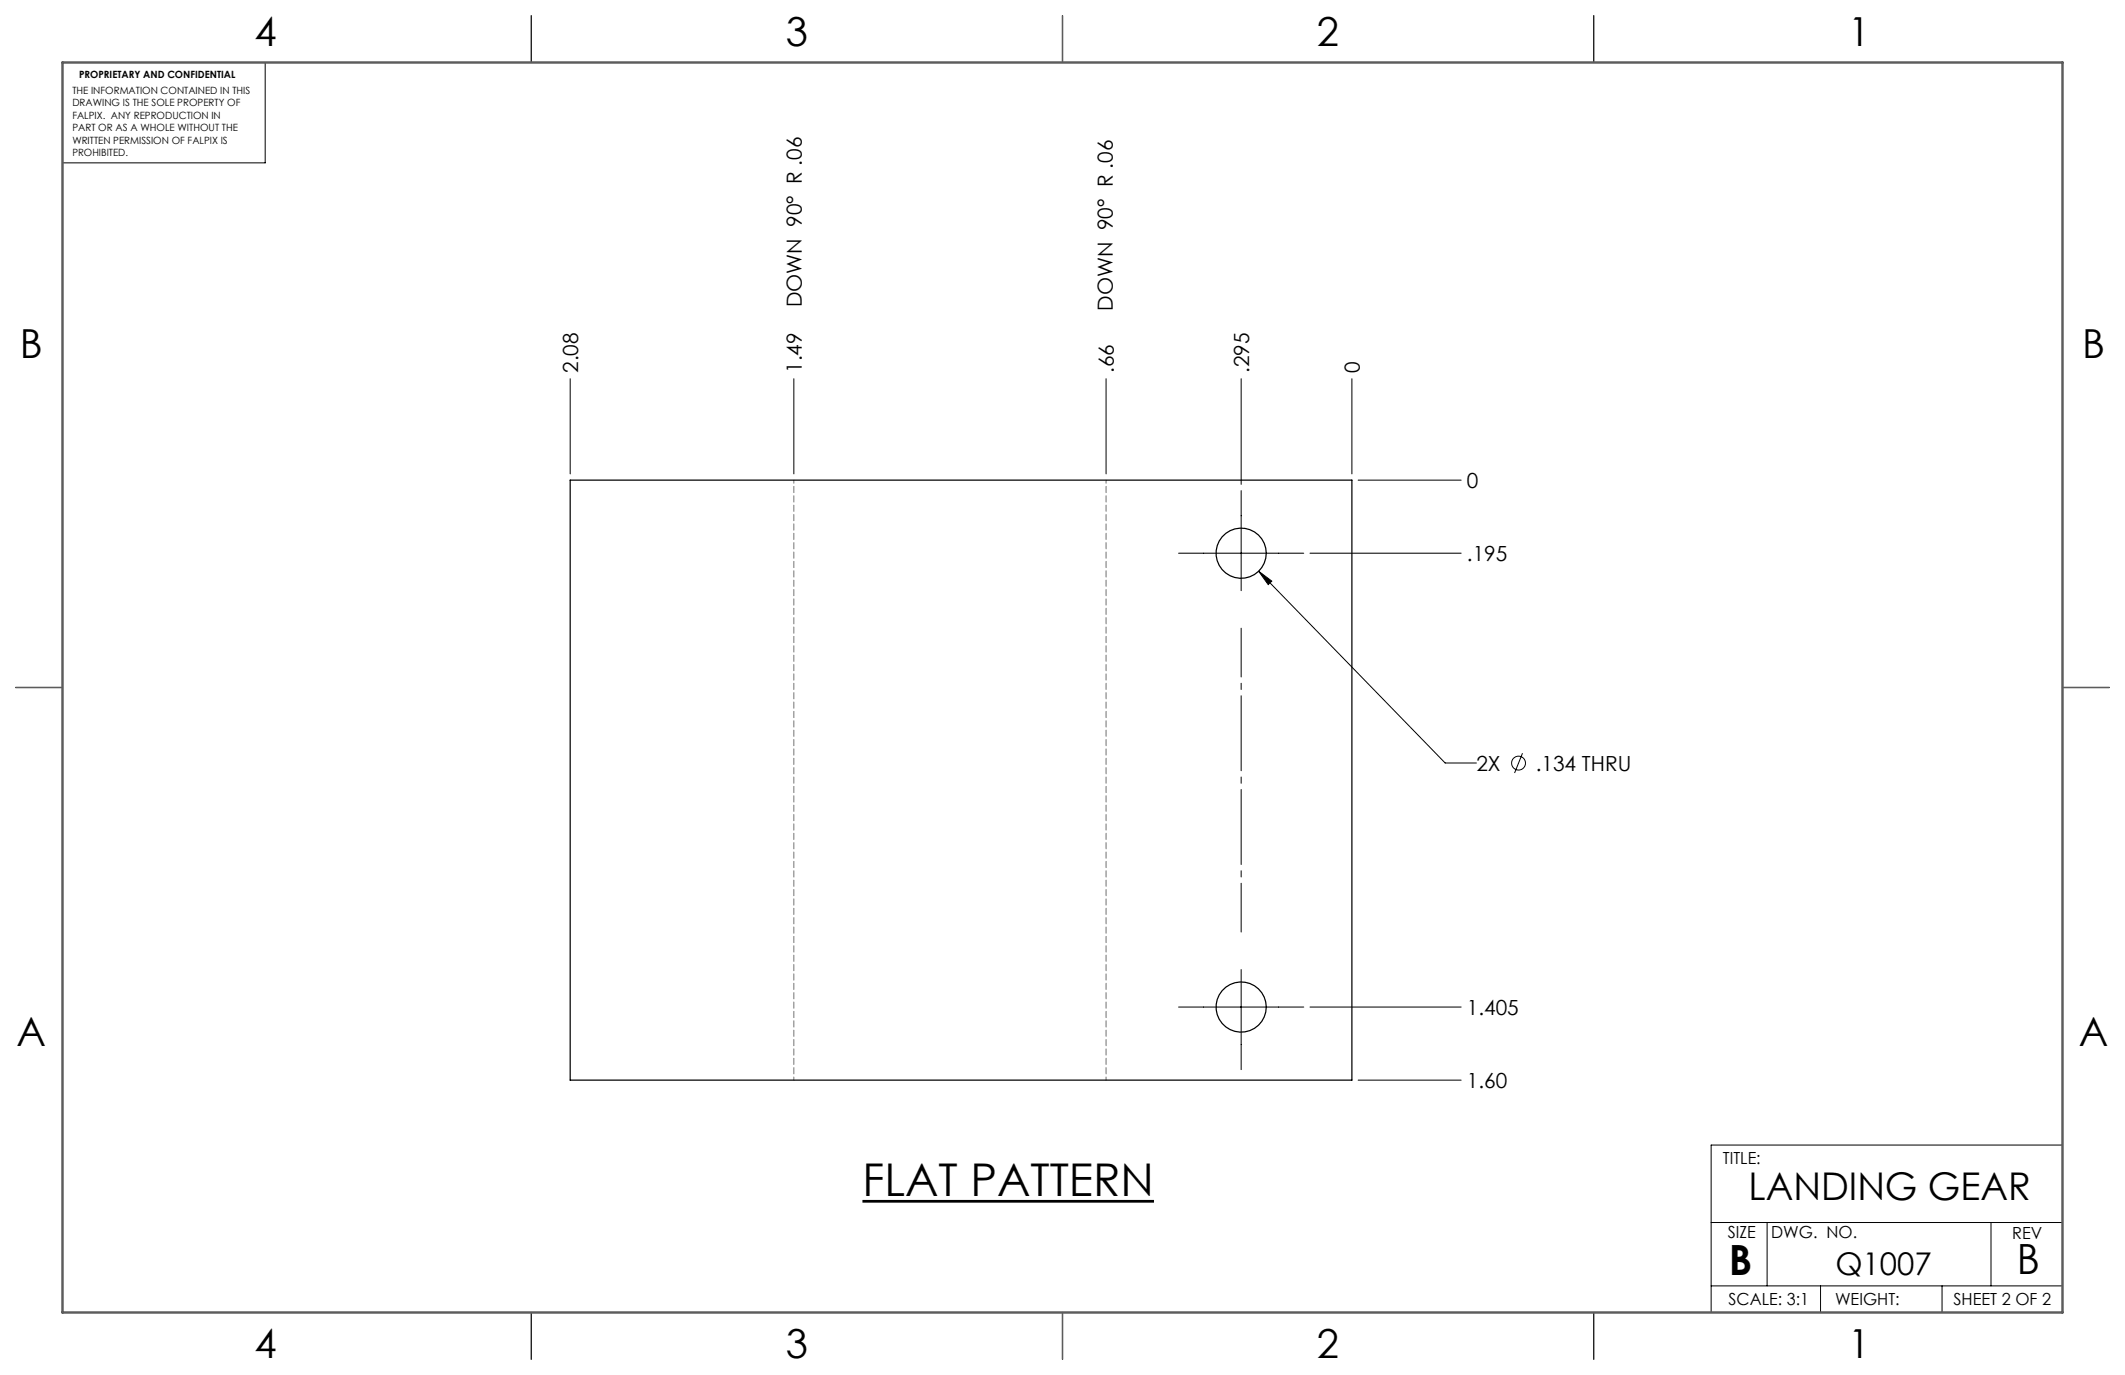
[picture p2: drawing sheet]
<svg xmlns="http://www.w3.org/2000/svg" width="432mm" height="279mm" viewBox="0 0 432 279" stroke-linecap="round" stroke-linejoin="round" font-family="sans-serif">
<g fill="none" stroke="#000" stroke-width=".2">
<path d="M53.9 12.7v20.4h-41.2M115.9 77v19.3M161.3 77v19.3M224.8 77v19.3M252.2 77v21.4M274.7 77v19.3M252.2 99.7v20.3M276 97.6h20.9M239.5 112.4h25.4M255.8 116.1l2.6 2-.7 .7zM255.8 116.1l37.9 38.9h6.3M266.2 112.4h30.7"/>
<path d="M309.4 153l-1.6 4.1M252.2 197v20.4M239.5 204.6h25.4M266.2 204.6h30.7M276 219.5h20.9M419.1 232.7h-71.4v34M347.7 248.4h71.4M359.1 248.4v12.9M404.6 248.4v12.9M347.7 261.3h71.4M369.9 261.3v5.4M394.6 261.3v5.4"/>
<circle cx="308.6" cy="155.1" r="1.41"/>
</g>
<path d="M175.3 244.1h59.2" fill="none" stroke="#000" stroke-width=".56"/>
<path d="M252.2 189.4v-61.7" fill="none" stroke="#000" stroke-width=".2" stroke-dasharray="15.2 1.3 1.3 1.3" stroke-dashoffset="5.3"/>
<g fill="none" stroke="#000" stroke-width=".25">
<path d="M107.9 3.2v9.5M215.9 3.2v9.5M323.8 3.2v9.5M115.9 97.6h158.8v121.9h-158.8zM3.2 139.7h9.5M419.1 139.7h9.5M107.9 266.7v9.5M215.9 266.7v9.5M323.8 266.7v9.5"/>
<circle cx="252.2" cy="112.4" r="5.1"/>
<circle cx="252.2" cy="204.6" r="5.1"/>
</g>
<path d="M215.9 3.2v9.5M3.2 139.7h9.5M419.1 139.7h9.5M215.9 266.7v9.5" fill="none" stroke="#5c5c5c" stroke-width=".25"/>
<path d="M12.7 12.7h406.4v254h-406.4z" fill="none" stroke="#5c5c5c" stroke-width=".5"/>
<path d="M161.3 97.6v121.9M224.8 97.6v121.9" fill="none" stroke="#766f6b" stroke-width=".2" stroke-dasharray="1.3 .6" stroke-dashoffset=".6"/>
<path d="M255.8 116.1l2.6 2-.7 .7z" fill="#000"/>
<text font-size="9.2" x="175.3" y="243.1">FLAT PATTERN</text>
<g font-size="8.5">
<text x="351.3" y="259">B</text>
<text x="409.8" y="258.9">B</text>
</g>
<g font-size="8.1">
<text x="51.7" y="9.3">4</text>
<text x="159.7" y="9.3">3</text>
<text x="267.6" y="9.3">2</text>
<text x="375.6" y="9.3">1</text>
<text x="4" y="72.8">B</text>
<text x="423.1" y="72.8">B</text>
<text x="3.3" y="212.5">A</text>
<text x="422.4" y="212.5">A</text>
<text x="51.7" y="276">4</text>
<text x="159.7" y="276">3</text>
<text x="267.6" y="276">2</text>
<text x="375.6" y="276">1</text>
</g>
<text font-size="7.8" x="355.3" y="243.8">LANDING GEAR</text>
<text font-size="6.3" x="372.9" y="259.1">Q1007</text>
<g font-size="4.2">
<text x="162.9" y="62.5" transform="rotate(-90 162.9 62.5)">DOWN 90° R .06</text>
<text x="226.2" y="63.1" transform="rotate(-90 226.2 63.1)">DOWN 90° R .06</text>
<text x="117.5" y="75.8" transform="rotate(-90 117.5 75.8)">2.08</text>
<text x="162.9" y="75.8" transform="rotate(-90 162.9 75.8)">1.49</text>
<text x="226.4" y="75.8" transform="rotate(-90 226.4 75.8)">.66</text>
<text x="253.8" y="75.8" transform="rotate(-90 253.8 75.8)">.295</text>
<text x="276.3" y="75.8" transform="rotate(-90 276.3 75.8)">0</text>
<text x="298.1" y="99.2">0</text>
<text x="298.1" y="114">.195</text>
<text x="300" y="156.6">2X</text>
<text x="312.1" y="156.6">.134 THRU</text>
<text x="298.1" y="206.2">1.405</text>
<text x="298.1" y="221.1">1.60</text>
</g>
<g font-size="3.4">
<text x="350.1" y="236.5">TITLE:</text>
<text x="351.1" y="251.6">SIZE</text>
<text x="359.9" y="251.6">DWG. NO.</text>
<text x="408.9" y="251.7">REV</text>
<text x="351.2" y="265.2">SCALE: 3:1</text>
<text x="372.9" y="265.2">WEIGHT:</text>
<text x="396.9" y="265.2">SHEET 2 OF 2</text>
</g>
<g font-size="2">
<text x="16.1" y="15.9">PROPRIETARY AND CONFIDENTIAL</text>
<text x="14.7" y="19.1">THE INFORMATION CONTAINED IN THIS</text>
<text x="14.7" y="21.6">DRAWING IS THE SOLE PROPERTY OF</text>
<text x="14.7" y="24.1">FALPIX. ANY REPRODUCTION IN</text>
<text x="14.7" y="26.6">PART OR AS A WHOLE WITHOUT THE</text>
<text x="14.7" y="29.2">WRITTEN PERMISSION OF FALPIX IS</text>
<text x="14.7" y="31.7">PROHIBITED.</text>
</g>
</svg>
